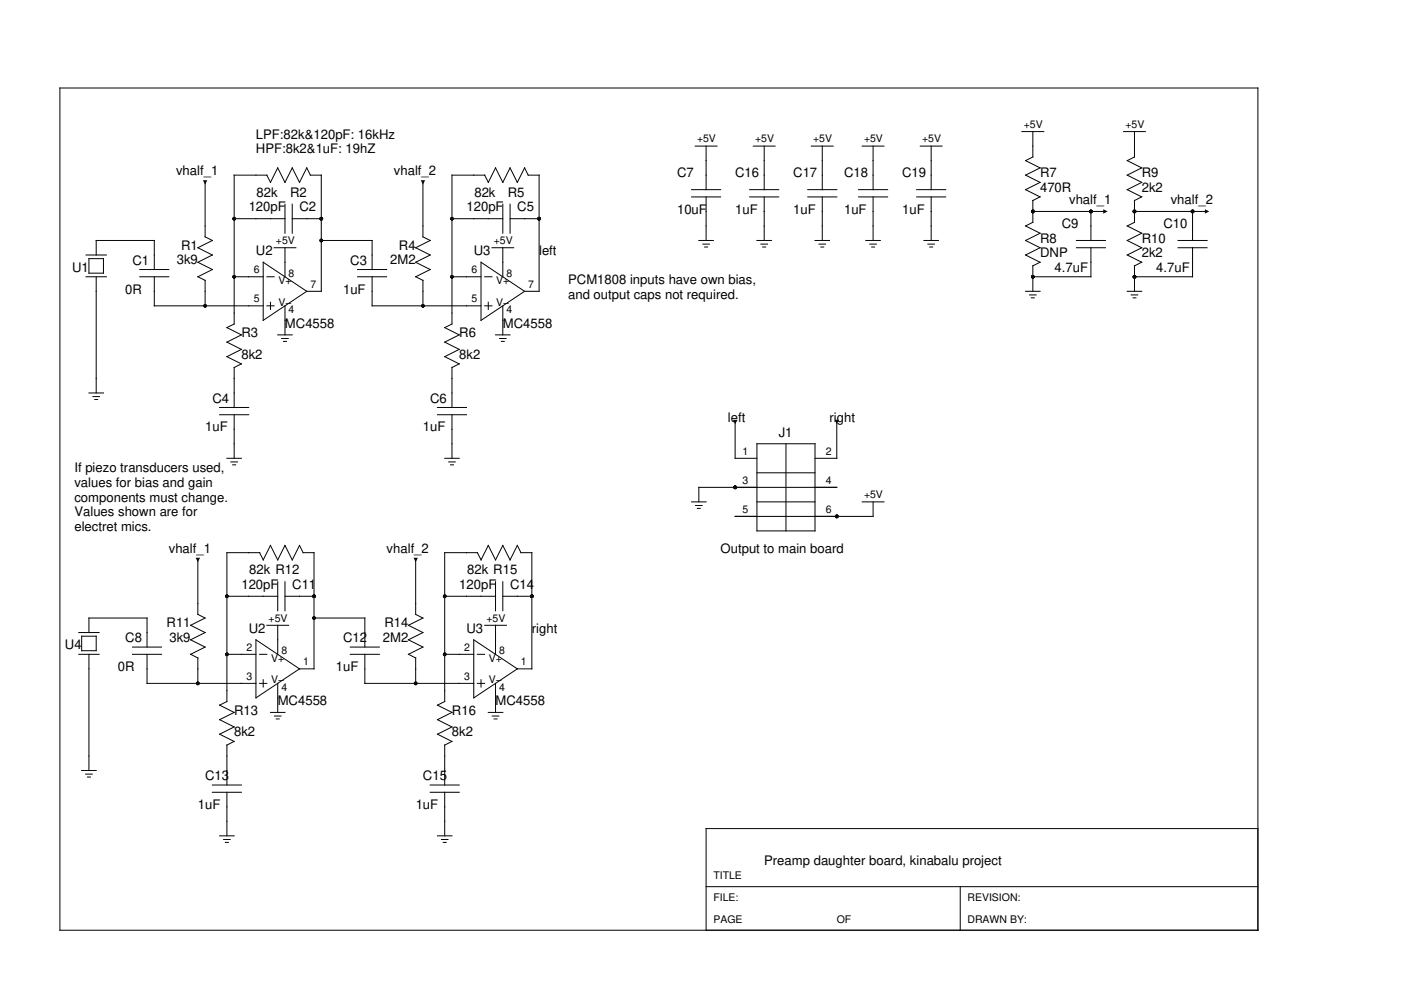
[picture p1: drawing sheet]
<svg xmlns="http://www.w3.org/2000/svg" width="297mm" height="210mm" viewBox="0 0 297 210" stroke-linecap="round" stroke-linejoin="round" font-family="sans-serif">
<g fill="none" stroke="#000" stroke-width=".21">
<path d="M12.7 18.7h254v178.5h-254zM43.5 38.7v11.5l1.5 .8-3.1 1.5 3.1 1.6-3.1 1.5 3.1 1.5-3.1 1.6 1.6 .8M56.6 37.1l.7 1.6 1.6-3.1 1.5 3.1 1.6-3.1 1.5 3.1 1.5-3.1 .8 1.5h2.3v24.7h-3.1M56.6 37.1h-7v31.6l-1.5 .8 3.1 1.5-3.1 1.5 3.1 1.6-3.1 1.5 3.1 1.6M89.7 38.7v11.5l1.5 .8-3.1 1.5 3.1 1.6-3.1 1.5 3.1 1.5-3.1 1.6 1.6 .8M147.4 31h4.6M149.7 31v9.2M159.7 31h4.6M162 31v9.2M172 31h4.6M174.3 31v9.2M182.8 31h4.6"/>
<path d="M185.1 31v9.2M195.1 31h4.6M197.4 31v9.2M216.7 27.9h4.6M219 27.9v5.4l-1.6 .8 3.1 1.5-3.1 1.5 3.1 1.6-3.1 1.5 3.1 1.6M238.2 27.9h4.6M240.5 27.9v5.4l-1.5 .8 3.1 1.5-3.1 1.5 3.1 1.6-3.1 1.5 3.1 1.6M18.2 58.7h4.4M18.2 54.1h4.4M18.9 54.8h3v3.1h-3zM20.4 54.1v-3.1h12.3v6.1M20.4 58.7v24.6"/>
<path d="M29.6 58.7h6.2M29.6 57.1h6.2M32.7 58.7v6.1h23.1M43.5 59.4v5.4M49.6 58.7h6.2M49.6 46.4h10.8M55.8 55.6l9.2 6.2-9.2 6.1zM56.6 58.7h1.5M58.1 52.5h4.6M60.4 43.3v6.1M60.4 52.5v6.2M62 46.4h6.1"/>
<path d="M62 43.3v6.1M68.1 51h10.8v6.1M75.8 58.7h6.2M75.8 57.1h6.2M78.9 58.7v6.1h23.1M89.7 59.4v5.4M95.8 58.7h6.2M95.8 46.4h10.8M102 55.6l9.2 6.2-9.2 6.1zM102.8 58.7h1.5M104.3 52.5h4.6M106.6 43.3v6.1"/>
<path d="M106.6 52.5v6.2M108.1 46.4h6.2M108.1 43.3v6.1M146.6 40.2h6.2M146.6 41.8h6.2M148.2 51h3M149 51.8h1.4M149.4 52.4h.6M149.7 41.8v9.2M158.9 40.2h6.2M158.9 41.8h6.2M160.5 51h3.1"/>
<path d="M161.3 51.8h1.4M161.7 52.4h.6M162 41.8v9.2M171.3 40.2h6.1M171.3 41.8h6.1M172.8 51h3.1M173.6 51.8h1.4M174 52.4h.6M174.3 41.8v9.2M182 40.2h6.2M182 41.8h6.2M183.6 51h3.1"/>
<path d="M184.4 51.8h1.4M184.8 52.4h.6M185.1 41.8v9.2M194.3 40.2h6.2M194.3 41.8h6.2M195.9 51h3.1M196.7 51.8h1.4M197.1 52.4h.6M197.4 41.8v9.2M219 56.3v5.5M219 44.8h15.4M220.5 41.7l-1.5 .8v4.6l-1.6 .8 3.1 1.5-3.1 1.6 3.1 1.5-3.1 1.6 3.1 1.5-1.5 .8"/>
<path d="M228.2 52.5h6.2M228.2 51h6.2M231.3 52.5v6.2h-12.3M231.3 44.8v6.2M240.5 44.8h15.4M240.5 56.3v5.5M242.1 41.7l-1.6 .8v4.6l-1.5 .8 3.1 1.5-3.1 1.6 3.1 1.5-3.1 1.6 3.1 1.5-1.6 .8M249.8 52.5h6.1M249.8 51h6.1M252.8 52.5v6.2h-12.3M252.8 44.8v6.2M51.2 77.1l-1.6 .8v8.5"/>
<path d="M56.6 64.8h1.5M57.3 64.1v1.5M58.9 71h3.1M59.7 71.8h1.4M60.1 72.4h.6M60.4 64.8v6.2M97.4 77.1l-1.6 .8v8.5M102.8 64.8h1.5M103.5 64.1v1.5M105.1 71h3M105.9 71.8h1.4M106.3 72.4h.6"/>
<path d="M106.6 64.8v6.2M111.2 61.8h3.1v-24.7h-2.3l-.8-1.5-1.5 3.1-1.6-3.1-1.5 3.1-1.5-3.1-1.6 3.1-.7-1.6h-7v31.6l-1.5 .8 3.1 1.5-3.1 1.5 3.1 1.6-3.1 1.5 3.1 1.6M217.4 61.8h3.1M218.3 62.5h1.4M218.7 63.1h.6M239 61.8h3.1M239.8 62.5h1.4M240.2 63.1h.6M18.9 83.3h3M19.7 84.1h1.4M20.1 84.7h.6M46.6 86.4h6.1"/>
<path d="M46.6 87.9h6.1M48.1 97.2h3.1M49 97.9h1.3M49.3 98.6h.7M49.6 87.9v9.3M92.7 86.4h6.2M92.7 87.9h6.2M94.3 97.2h3.1M95.1 97.9h1.4M95.5 98.6h.6M95.8 87.9v9.3M155.9 89.5v7.7h4.6"/>
<path d="M160.5 94.1h12.3v18.5h-12.3zM166.6 94.1v18.5M177.4 89.5v7.7h-4.6M41.9 118.7v11.6l1.6 .7-3.1 1.6 3.1 1.5-3.1 1.6 3.1 1.5-3.1 1.5 1.5 .8M55 117.2l.8 1.5 1.5-3.1 1.6 3.1 1.5-3.1 1.6 3.1 1.5-3.1 .8 1.6h2.3v24.6h-3.1M55.1 117.2h-7v31.5l-1.5 .8 3 1.5-3 1.6 3 1.5-3 1.6 3 1.5-1.5 .8v8.4M88.1 118.7v11.6l1.6 .7-3.1 1.6 3.1 1.5-3.1 1.6 3.1 1.5-3.1 1.5 1.5 .8M146.6 106.4h3.1M147.5 107.2h1.4M147.9 107.8h.6M160.5 106.4h12.3M160.5 100.2h12.3"/>
<path d="M177.4 103.3h-29.2v3.1M182.8 106.4h4.6M185.1 106.4v3.1h-29.2M16.7 138.7h4.3M16.7 134.1h4.3M17.3 134.9h3.1v3.1h-3.1zM18.9 134.1v-3.1h12.3v6.2M18.9 138.7v24.7M28.1 138.7h6.2M28.1 137.2h6.2M31.2 138.7v6.2h23.1M41.9 139.5v5.4"/>
<path d="M48.1 138.7h6.2M48.1 126.4h10.8M54.3 135.7l9.2 6.1-9.2 6.2zM55 138.7h1.6M56.6 132.6h4.6M58.9 123.3v6.2M58.9 132.6v6.1M60.4 123.3v6.2M60.4 126.4h6.2M66.6 131h10.8v6.2M74.3 138.7h6.1M74.3 137.2h6.1"/>
<path d="M77.4 138.7v6.2h23M88.1 139.5v5.4M94.3 138.7h6.1M94.3 126.4h10.8M100.4 135.7l9.3 6.1-9.3 6.2zM101.2 138.7h1.6M102.8 132.6h4.6M105.1 123.3v6.2M105.1 132.6v6.1M106.6 123.3v6.2M106.6 126.4h6.2M55 144.9h1.6"/>
<path d="M55.8 144.1v1.6M57.3 151h3.1M58.2 151.8h1.4M58.6 152.4h.6M58.9 144.9v6.1M101.2 144.9h1.6M102 144.1v1.6M103.5 151h3.1M104.4 151.8h1.4M104.8 152.4h.6M105.1 144.9v6.1M109.7 141.8h3.1v-24.6h-2.3l-.8-1.6-1.6 3.1-1.5-3.1-1.5 3.1-1.6-3.1-1.5 3.1-.8-1.5h-6.9v31.5l-1.6 .8 3.1 1.5-3.1 1.6 3.1 1.5-3.1 1.6 3.1 1.5-1.5 .8v8.4"/>
<path d="M17.3 163.4h3.1M18.2 164.1h1.4M18.5 164.7h.7M45 166.4h6.2M45 168h6.2M46.6 177.2h3M47.4 178h1.4M47.8 178.6h.6M48.1 168v9.2M91.2 166.4h6.2M91.2 168h6.2M92.7 177.2h3.1"/>
<path d="M93.6 178h1.4M94 178.6h.6M94.3 168v9.2M266.7 175.7h-117v21.5M149.7 188h117M203.6 188v9.2"/>
</g>
<g fill="#000">
<path d="M43 38.2h.9l-.4 .9zM89.2 38.2h.9l-.4 .9zM233.9 44.4l.9 .4-.9 .5zM255.5 44.4l.9 .4-.9 .5zM155.4 89h.9l-.4 .9zM177 89h.9l-.5 .9zM41.5 118.3h.9l-.5 .9zM87.7 118.3h.9l-.5 .9z"/>
<circle cx="49.6" cy="58.7" r=".38"/>
<circle cx="49.6" cy="46.4" r=".38"/>
<circle cx="68.1" cy="51" r=".38"/>
<circle cx="68.1" cy="46.4" r=".38"/>
<circle cx="95.8" cy="58.7" r=".38"/>
<circle cx="95.8" cy="46.4" r=".38"/>
<circle cx="114.3" cy="46.4" r=".38"/>
<circle cx="219" cy="58.7" r=".38"/>
<circle cx="219" cy="44.8" r=".38"/>
<circle cx="231.3" cy="44.8" r=".38"/>
<circle cx="240.5" cy="58.7" r=".38"/>
<circle cx="240.5" cy="44.8" r=".38"/>
<circle cx="252.8" cy="44.8" r=".38"/>
<circle cx="43.5" cy="64.8" r=".38"/>
<circle cx="89.7" cy="64.8" r=".38"/>
<circle cx="155.9" cy="103.3" r=".38"/>
<circle cx="177.4" cy="109.5" r=".38"/>
<circle cx="48.1" cy="138.7" r=".38"/>
<circle cx="48.1" cy="126.4" r=".38"/>
<circle cx="66.6" cy="131" r=".38"/>
<circle cx="66.6" cy="126.4" r=".38"/>
<circle cx="94.3" cy="138.7" r=".38"/>
<circle cx="94.3" cy="126.4" r=".38"/>
<circle cx="112.8" cy="126.4" r=".38"/>
<circle cx="41.9" cy="144.9" r=".38"/>
<circle cx="88.1" cy="144.9" r=".38"/>
</g>
<g font-size="2.8">
<text x="54.3" y="29.4">LPF:82k&amp;120pF: 16kHz</text>
<text x="54.3" y="32.5">HPF:8k2&amp;1uF: 19hZ</text>
<text x="37.3" y="37.1">vhalf_1</text>
<text x="54.4" y="41.8">82k</text>
<text x="61.5" y="41.8">R2</text>
<text x="83.5" y="37.1">vhalf_2</text>
<text x="100.6" y="41.8">82k</text>
<text x="107.7" y="41.8">R5</text>
<text x="143.5" y="37.6">C7</text>
<text x="155.9" y="37.6">C16</text>
<text x="168.2" y="37.6">C17</text>
<text x="179" y="37.6">C18</text>
<text x="191.3" y="37.6">C19</text>
<text x="220.5" y="37.6">R7</text>
<text x="220.5" y="40.7">470R</text>
<text x="242.1" y="37.6">R9</text>
<text x="242.1" y="40.7">2k2</text>
<text x="52.7" y="44.8">120pF</text>
<text x="63.5" y="44.8">C2</text>
<text x="98.9" y="44.8">120pF</text>
<text x="109.7" y="44.8">C5</text>
<text x="143.5" y="45.3">10uF</text>
<text x="155.9" y="45.3">1uF</text>
<text x="168.2" y="45.3">1uF</text>
<text x="179" y="45.3">1uF</text>
<text x="191.3" y="45.3">1uF</text>
<text x="226.7" y="43.3">vhalf_1</text>
<text x="248.2" y="43.3">vhalf_2</text>
<text x="38.4" y="53">R1</text>
<text x="84.6" y="53">R4</text>
<text x="220.5" y="51.5">R8</text>
<text x="225.1" y="48.4">C9</text>
<text x="242.1" y="51.5">R10</text>
<text x="246.7" y="48.4">C10</text>
<text x="15.3" y="57.6">U1</text>
<text x="28.1" y="56.1">C1</text>
<text x="37.5" y="56.1">3k9</text>
<text x="54.3" y="54.1">U2</text>
<text x="74.3" y="56.1">C3</text>
<text x="82.7" y="56.1">2M2</text>
<text x="100.4" y="54.1">U3</text>
<text x="114.3" y="54.1">left</text>
<text x="220.5" y="54.5">DNP</text>
<text x="223.6" y="57.6">4.7uF</text>
<text x="242.1" y="54.5">2k2</text>
<text x="245.1" y="57.6">4.7uF</text>
<text x="26.6" y="62.2">0R</text>
<text x="72.7" y="62.2">1uF</text>
<text x="120.5" y="60.2">PCM1808 inputs have own bias,</text>
<text x="120.5" y="63.3">and output caps not required.</text>
<text x="51.2" y="71.5">R3</text>
<text x="60.4" y="69.5">MC4558</text>
<text x="97.4" y="71.5">R6</text>
<text x="106.6" y="69.5">MC4558</text>
<text x="51.2" y="76.1">8k2</text>
<text x="97.4" y="76.1">8k2</text>
<text x="45" y="85.4">C4</text>
<text x="91.2" y="85.4">C6</text>
<text x="154.3" y="89.5">left</text>
<text x="175.9" y="89.5">right</text>
<text x="43.5" y="91.5">1uF</text>
<text x="89.7" y="91.5">1uF</text>
<text x="165.1" y="92.6">J1</text>
<text x="15.8" y="100.1">If piezo transducers used,</text>
<text x="15.8" y="103.2">values for bias and gain</text>
<text x="15.8" y="106.3">components must change.</text>
<text x="15.8" y="109.5">Values shown are for</text>
<text x="15.8" y="112.6">electret mics.</text>
<text x="35.8" y="117.2">vhalf_1</text>
<text x="82" y="117.2">vhalf_2</text>
<text x="152.8" y="117.2">Output to main board</text>
<text x="51.2" y="124.9">120pF</text>
<text x="52.9" y="121.8">82k R12</text>
<text x="62" y="124.9">C11</text>
<text x="97.4" y="124.9">120pF</text>
<text x="99" y="121.8">82k R15</text>
<text x="108.1" y="124.9">C14</text>
<text x="13.8" y="137.7">U4</text>
<text x="26.6" y="136.2">C8</text>
<text x="35.3" y="133">R11</text>
<text x="35.9" y="136.1">3k9</text>
<text x="52.7" y="134.1">U2</text>
<text x="72.7" y="136.2">C12</text>
<text x="81.2" y="136.1">2M2</text>
<text x="81.5" y="133">R14</text>
<text x="98.9" y="134.1">U3</text>
<text x="112.8" y="134.1">right</text>
<text x="25" y="142.3">0R</text>
<text x="71.2" y="142.3">1uF</text>
<text x="58.9" y="149.5">MC4558</text>
<text x="105.1" y="149.5">MC4558</text>
<text x="49.6" y="151.5">R13</text>
<text x="95.8" y="151.5">R16</text>
<text x="49.6" y="156.1">8k2</text>
<text x="95.8" y="156.1">8k2</text>
<text x="43.5" y="165.4">C13</text>
<text x="89.7" y="165.4">C15</text>
<text x="41.9" y="171.5">1uF</text>
<text x="88.1" y="171.5">1uF</text>
<text x="162" y="183.4">Preamp daughter board, kinabalu project</text>
</g>
<g font-size="2.2">
<text x="217.1" y="27.1">+5V</text>
<text x="238.6" y="27.1">+5V</text>
<text x="147.8" y="30.2">+5V</text>
<text x="160.1" y="30.2">+5V</text>
<text x="172.4" y="30.2">+5V</text>
<text x="183.2" y="30.2">+5V</text>
<text x="195.5" y="30.2">+5V</text>
<text x="58.5" y="51.8">+5V</text>
<text x="104.7" y="51.8">+5V</text>
<text x="53.8" y="57.9">6</text>
<text x="61.2" y="58.7">8</text>
<text x="100" y="57.9">6</text>
<text x="107.4" y="58.7">8</text>
<text x="53.8" y="64.1">5</text>
<text x="59" y="60.3">V+</text>
<text x="59" y="64.8">V−</text>
<text x="65.8" y="61">7</text>
<text x="100" y="64.1">5</text>
<text x="105.2" y="60.3">V+</text>
<text x="105.2" y="64.8">V−</text>
<text x="112" y="61">7</text>
<text x="61.2" y="66.4">4</text>
<text x="107.4" y="66.4">4</text>
<text x="157.4" y="96.4">1</text>
<text x="175.1" y="96.4">2</text>
<text x="157.4" y="102.6">3</text>
<text x="175.1" y="102.6">4</text>
<text x="183.2" y="105.6">+5V</text>
<text x="157.4" y="108.7">5</text>
<text x="175.1" y="108.7">6</text>
<text x="57" y="131.8">+5V</text>
<text x="103.1" y="131.8">+5V</text>
<text x="52.3" y="138">2</text>
<text x="98.4" y="138">2</text>
<text x="57.5" y="140.3">V+</text>
<text x="59.7" y="138.7">8</text>
<text x="64.3" y="141">1</text>
<text x="103.7" y="140.3">V+</text>
<text x="105.8" y="138.7">8</text>
<text x="110.5" y="141">1</text>
<text x="52.3" y="144.1">3</text>
<text x="57.5" y="144.9">V−</text>
<text x="59.7" y="146.4">4</text>
<text x="98.4" y="144.1">3</text>
<text x="103.7" y="144.9">V−</text>
<text x="105.8" y="146.4">4</text>
<text x="151.2" y="191.1">FILE:</text>
<text x="151.2" y="186.5">TITLE</text>
<text x="205.1" y="191.1">REVISION:</text>
<text x="151.2" y="195.7">PAGE</text>
<text x="177.4" y="195.7">OF</text>
<text x="205.1" y="195.7">DRAWN BY:</text>
</g>
</svg>
